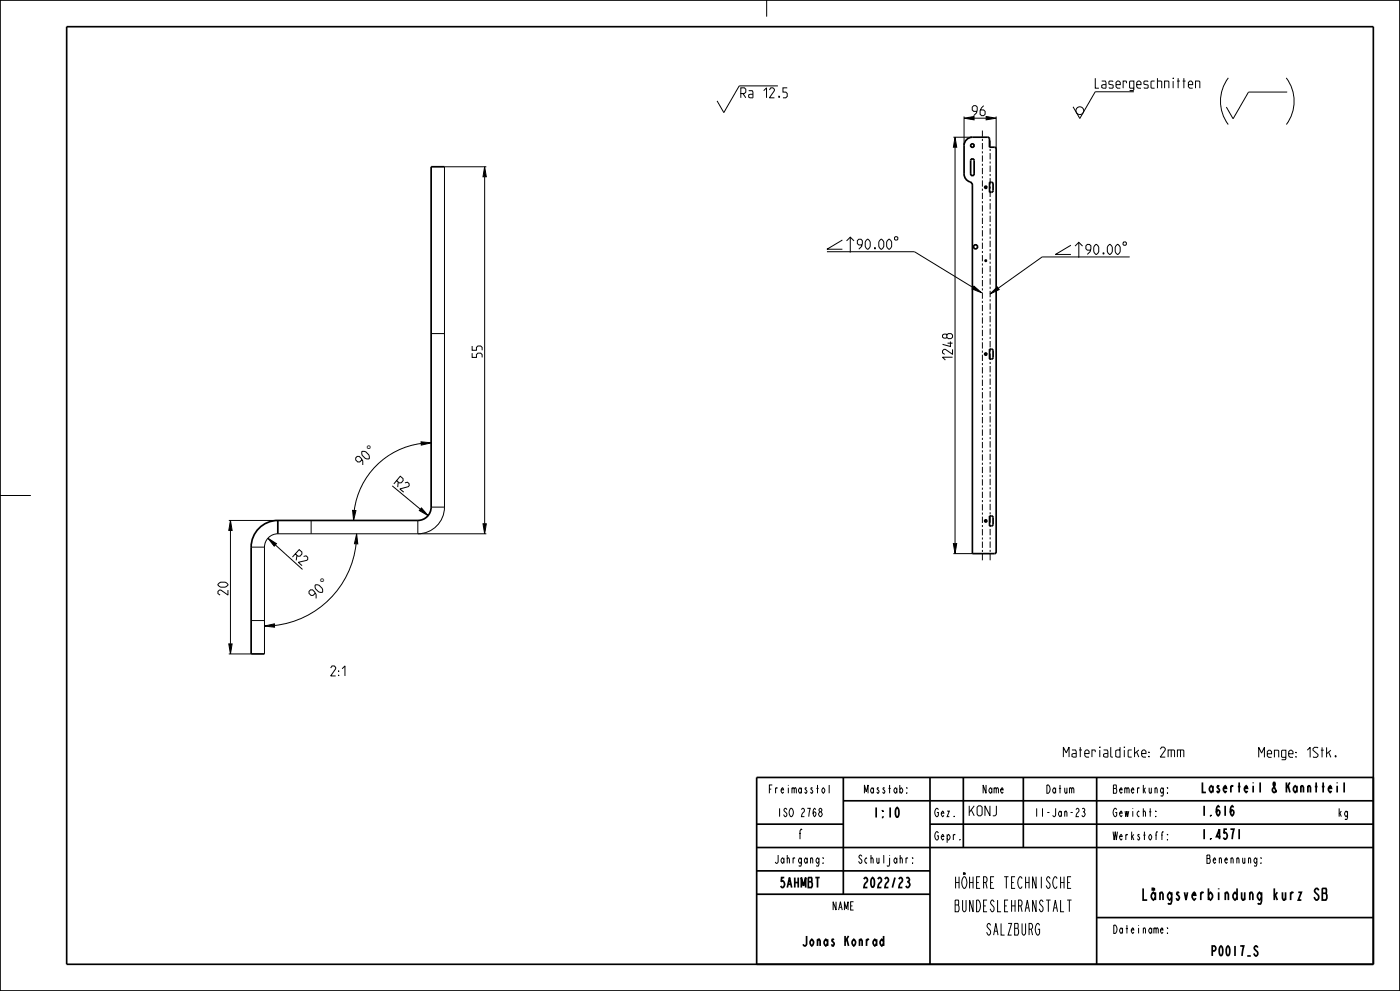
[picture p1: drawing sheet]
<svg xmlns="http://www.w3.org/2000/svg" width="420mm" height="297mm" viewBox="0 0 420 297" stroke-linecap="round" stroke-linejoin="round" font-family="sans-serif">
<g fill="#000">
<path d="M289.2 35.4l3-.5v1zM295.8 34.9l3 .5-3 .5zM145.4 50l.5 3h-1zM286.5 41.1l.5 3h-1zM292.2 85.8l2.3 1.9-2.8-1.1zM297 88.1l2.2-2.1 .6 .8zM126.3 132.4l3 .3-2.9 .7zM69.1 156l.5 3h-1zM105.8 153h1l-.7 3zM107 160l.3 3-1-.1zM126.4 152.2l2 2.3-2.6-1.5zM144.9 157h1l-.5 3z"/>
<path d="M80.4 161.3l2.5 1.6-.6 .8zM286 162.9h1l-.5 3zM68.6 193h1l-.5 3zM79.3 187.6l3-.6 .1 1z"/>
</g>
<g fill="none" stroke="#000" stroke-width=".3">
<path d="M230 0v5M233.4 25.7h-11.6l-4.7 8-2-3.5M289.2 35.4l3-.5v1zM289.2 34.9v8.7M295.8 34.9l3 .5-3 .5zM298.8 34.9v9.7M340.2 27.5h-11.6l-4.7 8-2-3.5M368.5 23.3a11.6 11.6 0 0 0 0 14M385.9 23.3a11.6 11.6 0 0 1 0 14M386.2 27.6h-11.7l-4.6 8-2-3.5M145.4 50l.5 3h-1zM145.4 53v104"/>
<path d="M145.9 50h-12.6v102M286 41.1h5.7M286.5 41.1l.5 3h-1zM286.5 44.1v118.8M248.1 75.4h26.2l17.6 10.8M252.7 71.9l-4.6 2.8h4.6M254 72.2l1.1-1.1 1.1 1.1M255.1 71.1v4.6M321.3 73.5l-4.7 2.8h4.7M322.5 73.8l1.1-1.2 1.2 1.2M323.6 72.6v4.7M338.9 77h-26.3l-13.1 9.4"/>
<path d="M129.3 100h4M292.2 85.8l2.3 1.9-2.8-1.1zM297 88.1l2.2-2.1 .6 .8zM126.3 132.4l3 .3-2.9 .7zM126.4 132.9a23.3 23.3 0 0 0-20.1 20.1M0 148.5h9.2M68.6 156h14.7M69.1 156l.5 3h-1zM69.1 159v34M93.3 156v4M105.8 153h1l-.7 3zM107 160l.3 3-1-.1z"/>
<path d="M117.7 145.6l8.4 7M126.4 152.2l2 2.3-2.6-1.5zM129.3 152h4M133.3 152a8 8 0 0 1-8 8v-4M144.9 157h1l-.5 3zM145.9 160h-62.6a4 4 0 0 0-4 4M75.3 164h4M79.3 164v32M80.4 161.3l2.5 1.6-.6 .8zM82.6 163.3l8.1 7.4M106.8 163a27.6 27.6 0 0 1-24.5 24.5M286 162.9h1l-.5 3z"/>
<path d="M286 165.9h5.7M68.6 193h1l-.5 3zM68.6 196h6.7M75.3 186h4M79.3 187.6l3-.6 .1 1z"/>
<circle cx="323.9" cy="33.2" r="1.17"/>
</g>
<g fill="none" stroke="#000" stroke-width=".51">
<path d="M0 0h420v297h-420zM133.3 50h-4v102a4 4 0 0 1-4 4h-42M290.2 41.7l1.5-.6 4.9 .1 .2 .4v2.5h1.5l.5 .5v120.8l-.5 .5h-6.6v-110.4l-.2-.6a3.2 3.2 0 0 1-2.3-2.8v-8.5a2.5 2.5 0 0 1 1-1.9zM291.5 47.7a.53 .53 0 0 1 .7 .4v4a.53 .53 0 0 1-.5 .5 .53 .53 0 0 1-.5-.5v-4zM296.9 54.6l.8 .1 .2 .4v2l-.5 .5h-.5zM296.9 104.6l.8 .1 .2 .4v2l-.5 .5h-.5zM83.3 156a8 8 0 0 0-8 8v32h4M83.3 156v4M296.9 154.6l.8 .1 .2 .4v2l-.5 .5h-.5zM227 233h185v56h-185zM253 233v35M279 233v56"/>
<path d="M289 233v21M307 233v21M329 233v56M227 247h26M227 254h185M253 240h159M279 247h133M227 261h52M227 268h52M329 275h83"/>
<circle cx="291.7" cy="43.6" r=".53"/>
<circle cx="295.7" cy="56.1" r=".33"/>
<circle cx="292.7" cy="74" r=".61"/>
<circle cx="295.7" cy="78.1" r=".2"/>
<circle cx="295.7" cy="106.1" r=".33"/>
<circle cx="295.7" cy="156.1" r=".33"/>
</g>
<path d="M20 8h392v281h-392z" fill="none" stroke="#000" stroke-width=".5"/>
<!-- layer: A_ACHSEN -->
<g fill="none" stroke="#000" stroke-width=".3">
<path d="M294.7 39.1v1.9M294.7 41.6v.6M294.7 42.9v1.8M294.7 45.3v.7M294.7 46.6v1.9M294.7 49.1v.6M294.7 50.3v1.9M294.7 52.8v.6M294.7 54.1v1.8M294.7 56.5v.7M294.7 57.8v1.9M297 42.1v1.9"/>
<path d="M297 44.6v.7M297 45.9v1.9M297 48.4v.6M297 49.6v1.9M297 52.1v.7M297 53.4v1.9M297 55.9v.6M297 57.1v1.9M297 59.7v.6M294.7 60.3v.6M294.7 61.5v1.9M294.7 64v.6"/>
<path d="M294.7 65.3v1.8M294.7 67.7v.7M294.7 69v1.9M294.7 71.5v.6M294.7 72.7v1.9M294.7 75.2v.6M294.7 76.5v1.8M294.7 78.9v.7M297 60.9v1.9M297 63.4v.6M297 64.6v1.9M297 67.2v.6"/>
<path d="M297 68.4v1.9M297 70.9v.6M297 72.2v1.9M297 74.7v.6M297 75.9v1.9M297 78.4v.6M297 79.7v1.9M294.7 80.2v1.9M294.7 82.7v.6M294.7 83.9v1.9M294.7 86.4v.6M294.7 87.7v1.8"/>
<path d="M294.7 90.1v.7M294.7 91.4v1.9M294.7 93.9v.6M294.7 95.1v1.9M294.7 97.6v.6M294.7 98.9v1.8M297 82.2v.6M297 83.4v1.9M297 85.9v.7M297 87.2v1.9M297 89.7v.6M297 90.9v1.9"/>
<path d="M297 93.4v.7M297 94.7v1.9M297 97.2v.6M297 98.4v1.9M294.7 101.3v.7M294.7 102.6v1.9M294.7 105.1v.6M294.7 106.3v1.9M294.7 108.8v.6M294.7 110.1v1.8M294.7 112.5v.7M294.7 113.8v1.9"/>
<path d="M294.7 116.3v.6M294.7 117.5v1.9M297 101v.6M297 102.2v1.9M297 104.7v.6M297 106v1.8M297 108.5v.6M297 109.7v1.9M297 112.2v.6M297 113.5v1.9M297 116v.6M297 117.2v1.9"/>
<path d="M297 119.7v.7M294.7 120v.6M294.7 121.2v1.9M294.7 123.7v.7M294.7 125v1.9M294.7 127.5v.6M294.7 128.7v1.9M294.7 131.2v.6M294.7 132.4v1.9M294.7 134.9v.7M294.7 136.2v1.9M294.7 138.7v.6"/>
<path d="M294.7 139.9v1.9M297 121v1.9M297 123.5v.6M297 124.7v1.9M297 127.2v.7M297 128.5v1.9M297 131v.6M297 132.2v1.9M297 134.7v.7M297 136v1.9M297 138.5v.6M297 139.7v1.9"/>
<path d="M294.7 142.4v.6M294.7 143.6v1.9M294.7 146.1v.7M294.7 147.4v1.9M294.7 149.9v.6M294.7 151.1v1.9M294.7 153.6v.6M294.7 154.8v1.9M294.7 157.3v.7M294.7 158.6v1.9M297 142.3v.6M297 143.5v1.9"/>
<path d="M297 146v.6M297 147.3v1.8M297 149.8v.6M297 151v1.9M297 153.5v.6M297 154.8v1.9M297 157.3v.6M297 158.5v1.9M294.7 161.1v.6M294.7 162.3v1.9M294.7 164.8v.6M294.7 166v1.9"/>
<path d="M297 161v.7M297 162.3v1.9M297 164.8v.6M297 166v1.9"/>
</g>
<g font-size="4.6">
<text x="284.1" y="266.3">HÖHERE TECHNISCHE</text>
<text x="339.1" y="269.8">Längsverbindung kurz SB</text>
<text x="284.1" y="273.3">BUNDESLEHRANSTALT</text>
<text x="294.6" y="280.3">SALZBURG</text>
</g>
<g font-size="4.1">
<text x="111.9" y="136.3" transform="rotate(-45 111.9 136.3)">°</text>
<text x="97.9" y="176.3" transform="rotate(-45 97.9 176.3)">°</text>
</g>
<g font-size="3.9">
<text x="222.2" y="29.3">Ra 12.5</text>
<text x="328.6" y="26.4">Lasergeschnitten</text>
<text x="291.7" y="34.7">96</text>
<text x="257.2" y="74.7">90.00</text>
<text x="325.8" y="76.3">90.00</text>
<text x="144.6" y="107.1" transform="rotate(-90 144.6 107.1)">55</text>
<text x="285.8" y="107.9" transform="rotate(-90 285.8 107.9)">1248</text>
<text x="108.5" y="139.7" transform="rotate(-45 108.5 139.7)">90°</text>
<text x="118.2" y="145" transform="rotate(40 118.2 145)">R2</text>
<text x="87.7" y="166.9" transform="rotate(42 87.7 166.9)">R2</text>
<text x="68.4" y="178.3" transform="rotate(-90 68.4 178.3)">20</text>
<text x="94.5" y="179.7" transform="rotate(-45 94.5 179.7)">90°</text>
<text x="97.3" y="202.6">2:1</text>
<text x="318.4" y="226.9">Materialdicke: 2mm</text>
<text x="377" y="227">Menge: 1Stk.</text>
<text x="360.2" y="237.5">Laserteil &amp; Kanntteil</text>
<text x="261.3" y="245">1:10</text>
<text x="290.2" y="244.5">KONJ</text>
<text x="360.2" y="244.5">1.616</text>
<text x="238.7" y="251.5">f</text>
<text x="360.2" y="251.5">1.4571</text>
<text x="233" y="266">5AHMBT</text>
<text x="257.8" y="266">2022/23</text>
<text x="239" y="283.5">Jonas Konrad</text>
<text x="362.3" y="286.5">P0017_S</text>
</g>
<g font-size="3.3">
<text x="229.3" y="237.8">Freimasstol</text>
<text x="258.2" y="237.8">Masstab:</text>
<text x="294.1" y="237.8">Name</text>
<text x="313.1" y="237.8">Datum</text>
<text x="334.1" y="237.8">Bemerkung:</text>
<text x="232.2" y="244.8">ISO 2768</text>
<text x="280.2" y="244.8">Gez.</text>
<text x="309.2" y="244.8">11-Jan-23</text>
<text x="334.1" y="244.8">Gewicht:</text>
<text x="401.2" y="244.8">kg</text>
<text x="280.2" y="251.8">Gepr.</text>
<text x="334.1" y="251.8">Werkstoff:</text>
<text x="231.2" y="258.8">Jahrgang:</text>
<text x="256.2" y="258.8">Schuljahr:</text>
<text x="360.7" y="258.8">Benennung:</text>
<text x="249.1" y="272.8">NAME</text>
<text x="334.1" y="279.8">Dateiname:</text>
</g>
</svg>
